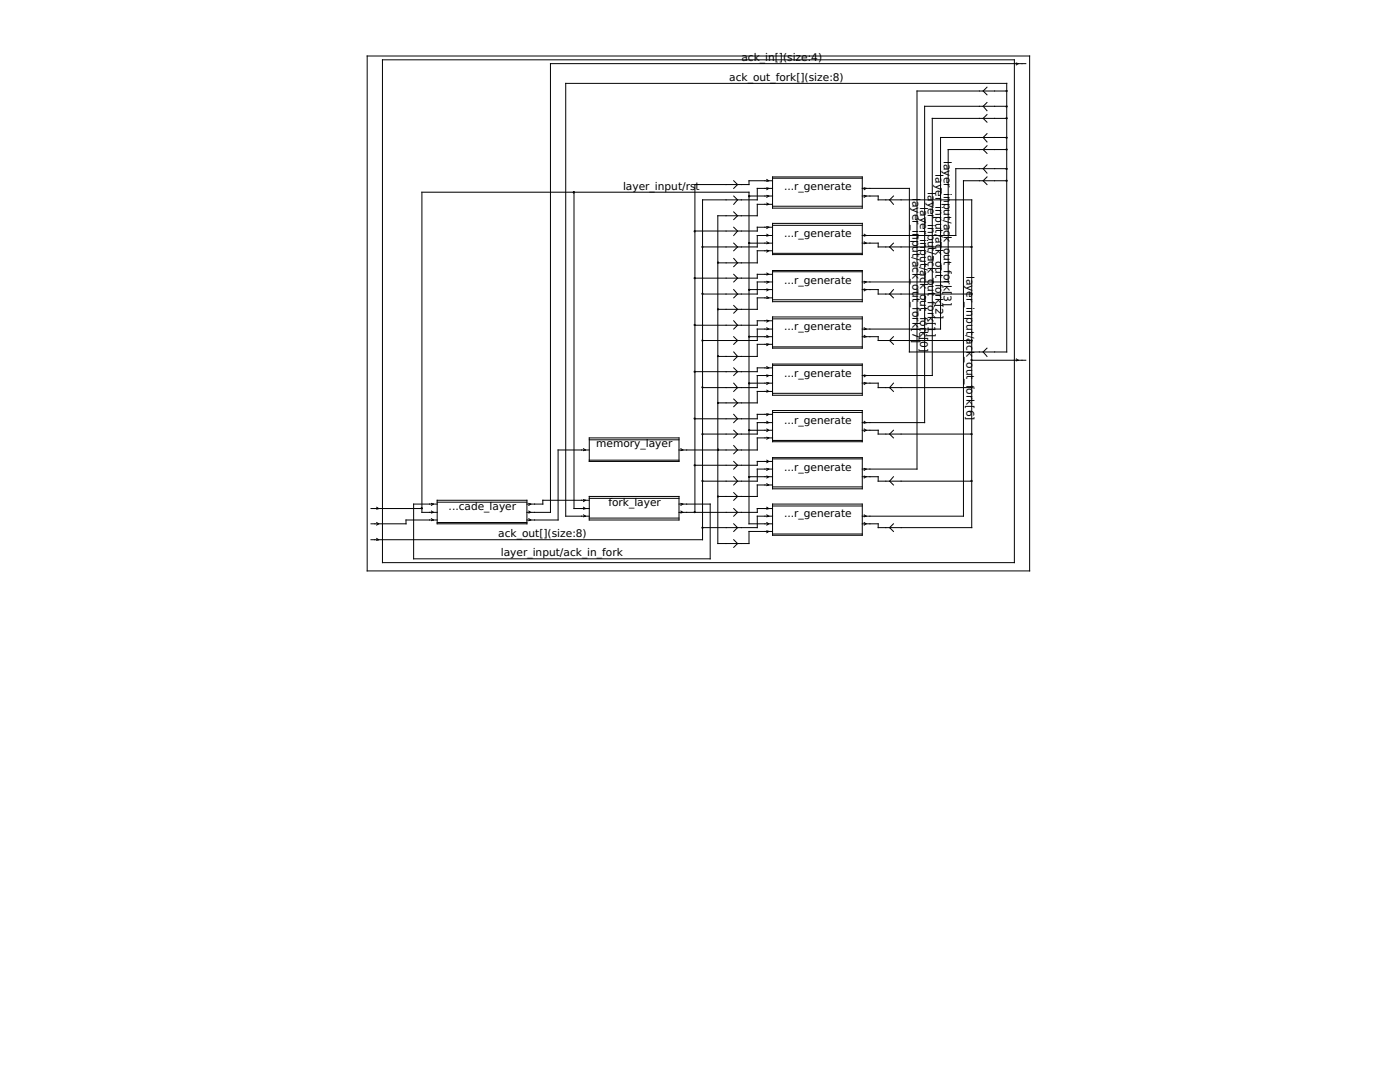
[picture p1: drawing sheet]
<svg xmlns="http://www.w3.org/2000/svg" width="279mm" height="216mm" viewBox="0 0 279 216" stroke-linecap="round" stroke-linejoin="round" font-family="sans-serif">
<g fill="none" stroke="#000" stroke-width=".2">
<path d="M73.3 11.2h132.2v102.7h-132.2zM76.3 11.9h126.1v100.4h-126.1zM197 17.4l-.8 .8 .8 .7M200.9 18.2h-17.9v75.4h-10.9M202.8 12.6l.4 .1-.4 .3M204.7 12.7h-94.8v89.5h-4.7M114.6 38.4v63.1h3M146.4 39.1l.8 .8-.8 .9M146.4 36.1l.8 .7-.8 .8M149.5 39.1h4.7M153 39l.4 .1-.4 .3M153 37.5l.4 .1-.4 .2"/>
<path d="M153 35.8l.4 .3-.4 .1M154.2 37.6h-3.1v2.3h-10.9v67.8h-66.2M154.2 36.1h-4.7v.7h-10.8v65.4M154.2 35.3h17.9v6.2h-17.9zM154.2 35.6h17.9M172.1 39.1h3.2v.8h18.6v65.4h-18.6v-.8h-3.2M172.1 37.6h9.4v32.6h19.4v-53.6h-88v86.4h4.7M172.5 39l.3 .1-.3 .3M172.5 37.5l.3 .1-.3 .2M178.3 39.1l-.8 .8 .8 .9M197 26.7l-.8 .7 .8 .9M197 20.4l-.8 .8 .8 .9"/>
<path d="M197 35.3l-.8 .8 .8 .7M197 32.9l-.8 .8 .8 .8M197 29.1l-.8 .7 .8 .8M197 22.9l-.8 .7 .8 .8M200.9 27.4h-13.2v38.3h-15.6M200.9 21.2h-16.4v63.1h-12.4M200.9 36.1h-8.6v66.9h-20.2M200.9 33.7h-10.1v13.3h-18.7M200.9 29.8h-11.7v26.5h-17.1M200.9 23.6h-14.8v51.3h-14M146.4 48.5l.8 .8-.8 .7M146.4 57.8l.8 .9-.8 .7"/>
<path d="M146.4 54.7l.8 .8-.8 .8M146.4 45.3l.8 .8-.8 .9M146.4 51.6l.8 .9-.8 .7M146.4 42.3l.8 .8-.8 .7M149.5 57.8h4.7M149.5 48.5h4.7M153 54.5l.4 .2-.4 .2M153 56.1l.4 .2-.4 .2M153 45.2l.4 .1-.4 .3M153 57.7l.4 .1-.4 .2M153 46.7l.4 .3-.4 .1M153 48.3l.4 .2-.4 .1"/>
<path d="M153 59.2l.4 .2-.4 .2M153 40.5l.4 .3-.4 .1M153 49.9l.4 .1-.4 .3M154.2 47h-3.1v2.3h-10.9M154.2 56.3h-3.1v2.4h-10.9M154.2 54.7h-3.1v.8h-12.4M154.2 45.3h-3.1v.8h-12.4M154.2 59.4h-3.1v2.3h-7.8M154.2 50h-3.1v2.5h-7.8M154.2 40.8h-3.1v2.3h-7.8v65.4h6.2v-2.5h4.7M154.2 44.6h17.9v6.2h-17.9zM154.2 54h17.9v6.2h-17.9z"/>
<path d="M154.2 54.2h17.9M154.2 59.8h17.9M154.2 45h17.9M154.2 50.5h17.9M154.2 41.1h17.9M172.1 48.5h3.2v.8h18.6M172.1 57.8h3.2v.9h18.6M172.5 56.1l.3 .2-.3 .2M172.5 57.7l.3 .1-.3 .2M172.5 46.7l.3 .3-.3 .1M172.5 48.3l.3 .2-.3 .1M178.3 57.8l-.8 .9 .8 .7"/>
<path d="M178.3 48.5l-.8 .8 .8 .7M146.4 67.2l.8 .7-.8 .8M146.4 76.5l.8 .8-.8 .8M146.4 73.4l.8 .8-.8 .7M146.4 64l.8 .9-.8 .8M146.4 79.6l.8 .8-.8 .8M146.4 70.2l.8 .9-.8 .8M146.4 61l.8 .7-.8 .8M149.5 76.5h4.7M149.5 67.2h4.7M153 74.8l.4 .1-.4 .3M153 65.4l.4 .3-.4 .1"/>
<path d="M153 63.9l.4 .1-.4 .3M153 76.3l.4 .2-.4 .2M153 66.9l.4 .3-.4 .1M153 73.2l.4 .2-.4 .1M153 77.9l.4 .2-.4 .1M153 68.6l.4 .1-.4 .3M154.2 65.7h-3.1v2.2h-10.9M154.2 74.9h-3.1v2.4h-10.9M154.2 73.4h-3.1v.8h-12.4M154.2 64h-3.1v.9h-12.4M154.2 78.1h-3.1v2.3h-7.8M154.2 68.7h-3.1v2.4h-7.8"/>
<path d="M154.2 63.2h17.9v6.3h-17.9zM154.2 72.6h17.9v6.3h-17.9zM154.2 63.6h17.9M154.2 69.2h17.9M154.2 72.9h17.9M154.2 78.5h17.9M172.1 67.2h3.2v.7h18.6M172.1 76.5h3.2v.8h18.6M172.5 74.8l.3 .1-.3 .3M172.5 76.3l.3 .2-.3 .2M172.5 65.4l.3 .3-.3 .1M172.5 66.9l.3 .3-.3 .1"/>
<path d="M178.3 76.5l-.8 .8 .8 .8M178.3 67.2l-.8 .7 .8 .8M193.9 71.9h10.8M197 69.5l-.8 .7 .8 .9M202.8 71.6l.4 .3-.4 .1M87.2 99.8h18v4.7h-18zM116.5 99.7l.3 .1-.3 .3M116.5 89.5l.3 .3-.3 .1M117.6 89.8h-6.2v14h-6.2M117.6 99.1h17.9v4.7h-17.9zM117.6 87.4h17.9v4.7h-17.9zM117.6 99.4h17.9"/>
<path d="M117.6 99.8h-9.3v.8h-3.1M117.6 87.8h17.9M117.6 91.8h17.9M135.9 89.5l.4 .3-.4 .1M146.4 85.9l.8 .7-.8 .8M146.4 95.1l.8 .9-.8 .8M146.4 92.1l.8 .7-.8 .8M146.4 82.7l.8 .9-.8 .7M146.4 88.9l.8 .9-.8 .8M146.4 98.3l.8 .8-.8 .7M149.5 85.9h4.7M149.5 95.1h4.7"/>
<path d="M153 85.6l.4 .3-.4 .2M153 84.1l.4 .2-.4 .2M153 82.6l.4 .1-.4 .2M153 95l.4 .1-.4 .3M153 93.5l.4 .1-.4 .3M153 91.8l.4 .3-.4 .2M153 87.2l.4 .2-.4 .2M153 96.5l.4 .3-.4 .1M154.2 84.3h-3.1v2.3h-10.9M154.2 93.6h-3.1v2.4h-10.9M154.2 92.1h-3.1v.7h-12.4M154.2 82.7h-3.1v.9h-12.4"/>
<path d="M154.2 87.4h-3.1v2.4h-15.6M154.2 96.8h-3.1v2.3h-7.8M154.2 81.9h17.9v6.2h-17.9zM154.2 91.3h17.9v6.2h-17.9zM154.2 82.3h17.9M154.2 87.9h17.9M154.2 91.6h17.9M154.2 97.2h17.9M172.1 85.9h3.2v.7h18.6M172.1 95.1h3.2v.9h18.6M172.5 85.6l.3 .3-.3 .2M172.5 84.1l.3 .2-.3 .2"/>
<path d="M172.5 95l.3 .1-.3 .3M172.5 93.5l.3 .1-.3 .3M178.3 95.1l-.8 .9 .8 .8M178.3 85.9l-.8 .7 .8 .8M74 101.5h10.2M75.2 101.2l.4 .3-.4 .1M75.2 107.4l.4 .3-.4 .1M75.2 104.3l.4 .2-.4 .3M86.1 102l.4 .2-.4 .2M86.1 100.5l.4 .1-.4 .2M86.1 103.5l.4 .3-.4 .1M87.2 102.2h-3v-63.8h65.3v66.1h4.7"/>
<path d="M87.2 103.8h-6.2v.7h-7M87.2 100.2h18M87.2 104.3h18M87.2 100.6h-4.6v10.9h59.1v-10.9h-6.2M105.5 100.5l.4 .1-.4 .2M105.5 103.5l.4 .3-.4 .1M105.5 102l.4 .2-.4 .2M116.5 102.7l.3 .3-.3 .1M116.5 101.2l.3 .3-.3 .1M117.6 103.4h17.9M135.9 100.5l.4 .1-.4 .2M135.9 102l.4 .2-.4 .2"/>
<path d="M146.4 104.5l.8 .8-.8 .7M146.4 101.5l.8 .7-.8 .8M146.4 107.7l.8 .8-.8 .7M153 104.3l.4 .2-.4 .3M153 102.7l.4 .3-.4 .1M153 101.2l.4 .3-.4 .1M153 105.9l.4 .1-.4 .3M154.2 103h-3.1v2.3h-10.9M154.2 101.5h-3.1v.7h-15.6M154.2 100.6h17.9v6.2h-17.9zM154.2 101h17.9M154.2 106.6h17.9"/>
<path d="M172.5 104.3l.3 .2-.3 .3M172.5 102.7l.3 .3-.3 .1M178.3 104.5l-.8 .8 .8 .7"/>
<circle cx="200.9" cy="18.2" r=".11"/>
<circle cx="200.9" cy="29.8" r=".11"/>
<circle cx="200.9" cy="33.7" r=".11"/>
<circle cx="200.9" cy="36" r=".11"/>
<circle cx="200.9" cy="23.6" r=".11"/>
<circle cx="200.9" cy="27.5" r=".11"/>
<circle cx="200.9" cy="21.3" r=".11"/>
<circle cx="138.6" cy="55.5" r=".11"/>
<circle cx="138.6" cy="46.2" r=".11"/>
<circle cx="140.2" cy="58.6" r=".11"/>
<circle cx="140.2" cy="49.3" r=".11"/>
<circle cx="143.3" cy="52.4" r=".11"/>
<circle cx="193.9" cy="58.6" r=".11"/>
<circle cx="193.9" cy="49.3" r=".11"/>
<circle cx="138.6" cy="74.2" r=".11"/>
<circle cx="138.6" cy="64.8" r=".11"/>
<circle cx="140.2" cy="68" r=".11"/>
<circle cx="140.2" cy="77.3" r=".11"/>
<circle cx="143.3" cy="71.1" r=".11"/>
<circle cx="143.3" cy="61.7" r=".11"/>
<circle cx="193.9" cy="77.3" r=".11"/>
<circle cx="193.9" cy="68" r=".11"/>
<circle cx="193.9" cy="71.8" r=".11"/>
<circle cx="138.6" cy="83.5" r=".11"/>
<circle cx="138.6" cy="92.9" r=".11"/>
<circle cx="140.2" cy="86.6" r=".11"/>
<circle cx="140.2" cy="96" r=".11"/>
<circle cx="143.3" cy="80.4" r=".11"/>
<circle cx="143.3" cy="99.1" r=".11"/>
<circle cx="143.3" cy="89.7" r=".11"/>
<circle cx="193.9" cy="86.6" r=".11"/>
<circle cx="193.9" cy="96" r=".11"/>
<circle cx="138.6" cy="102.2" r=".11"/>
<circle cx="140.2" cy="105.3" r=".11"/>
</g>
<g fill="#000" stroke="#000" stroke-width=".2">
<circle cx="114.5" cy="38.4" r=".11"/>
<circle cx="149.5" cy="39.2" r=".11"/>
<circle cx="149.5" cy="48.5" r=".11"/>
<circle cx="149.5" cy="57.8" r=".11"/>
<circle cx="149.5" cy="67.2" r=".11"/>
<circle cx="149.5" cy="76.5" r=".11"/>
<circle cx="149.5" cy="85.8" r=".11"/>
<circle cx="149.5" cy="95.2" r=".11"/>
<circle cx="84.2" cy="101.4" r=".11"/>
</g>
<g font-size="2.1">
<text x="145.5" y="16.1">ack_out_fork[](size:8)</text>
<text x="148" y="12.2">ack_in[](size:4)</text>
<text x="186.7" y="34.8" transform="rotate(90 186.7 34.8)">layer</text>
<text x="188.3" y="32.1" transform="rotate(90 188.3 32.1)">layer_in</text>
<text x="124.3" y="37.8">layer_input/rs</text>
<text x="138.8" y="37.8">t</text>
<text x="156.5" y="38">...r_generate</text>
<text x="182.1" y="39.5" transform="rotate(90 182.1 39.5)">l</text>
<text x="182.1" y="40.1" transform="rotate(90 182.1 40.1)">ayer_input/ack_</text>
<text x="183.6" y="41.4" transform="rotate(90 183.6 41.4)">layer_in</text>
<text x="185.2" y="38.4" transform="rotate(90 185.2 38.4)">la</text>
<text x="185.2" y="40.2" transform="rotate(90 185.2 40.2)">yer_inpu</text>
<text x="186.7" y="40.1" transform="rotate(90 186.7 40.1)">_input/</text>
<text x="188.3" y="40.4" transform="rotate(90 188.3 40.4)">put/ac</text>
<text x="156.5" y="47.2">...r_generate</text>
<text x="186.7" y="47.3" transform="rotate(90 186.7 47.3)">ac</text>
<text x="188.3" y="47.1" transform="rotate(90 188.3 47.1)">k_</text>
<text x="183.6" y="49.7" transform="rotate(90 183.6 49.7)">put/ac</text>
<text x="185.2" y="49.3" transform="rotate(90 185.2 49.3)">t/ack_out</text>
<text x="186.7" y="49.8" transform="rotate(90 186.7 49.8)">k_out_</text>
<text x="188.3" y="49.4" transform="rotate(90 188.3 49.4)">out_for</text>
<text x="156.5" y="56.6">...r_generate</text>
<text x="182.1" y="56.8" transform="rotate(90 182.1 56.8)">out_fork[</text>
<text x="183.6" y="56.4" transform="rotate(90 183.6 56.4)">k_out_for</text>
<text x="185.2" y="59.1" transform="rotate(90 185.2 59.1)">_fork[1]</text>
<text x="186.7" y="56.6" transform="rotate(90 186.7 56.6)">fork[2]</text>
<text x="188.3" y="56.8" transform="rotate(90 188.3 56.8)">k[</text>
<text x="188.3" y="58.9" transform="rotate(90 188.3 58.9)">3]</text>
<text x="192.9" y="55" transform="rotate(90 192.9 55)">layer_input/ack_out_f</text>
<text x="156.5" y="65.9">...r_generate</text>
<text x="182.1" y="66.2" transform="rotate(90 182.1 66.2)">7]</text>
<text x="183.6" y="66.1" transform="rotate(90 183.6 66.1)">k[</text>
<text x="183.6" y="68.1" transform="rotate(90 183.6 68.1)">0]</text>
<text x="156.5" y="75.3">...r_generate</text>
<text x="192.9" y="77.5" transform="rotate(90 192.9 77.5)">ork[6]</text>
<text x="119" y="89.3">memory_layer</text>
<text x="156.5" y="84.6">...r_generate</text>
<text x="156.5" y="94">...r_generate</text>
<text x="89.5" y="101.7">...cade_layer</text>
<text x="121.4" y="101">fork_layer</text>
<text x="99.4" y="107.2">ack_out[](size:8)</text>
<text x="156.5" y="103.3">...r_generate</text>
<text x="99.9" y="111">layer_input/ack_in_fork</text>
</g>
</svg>
